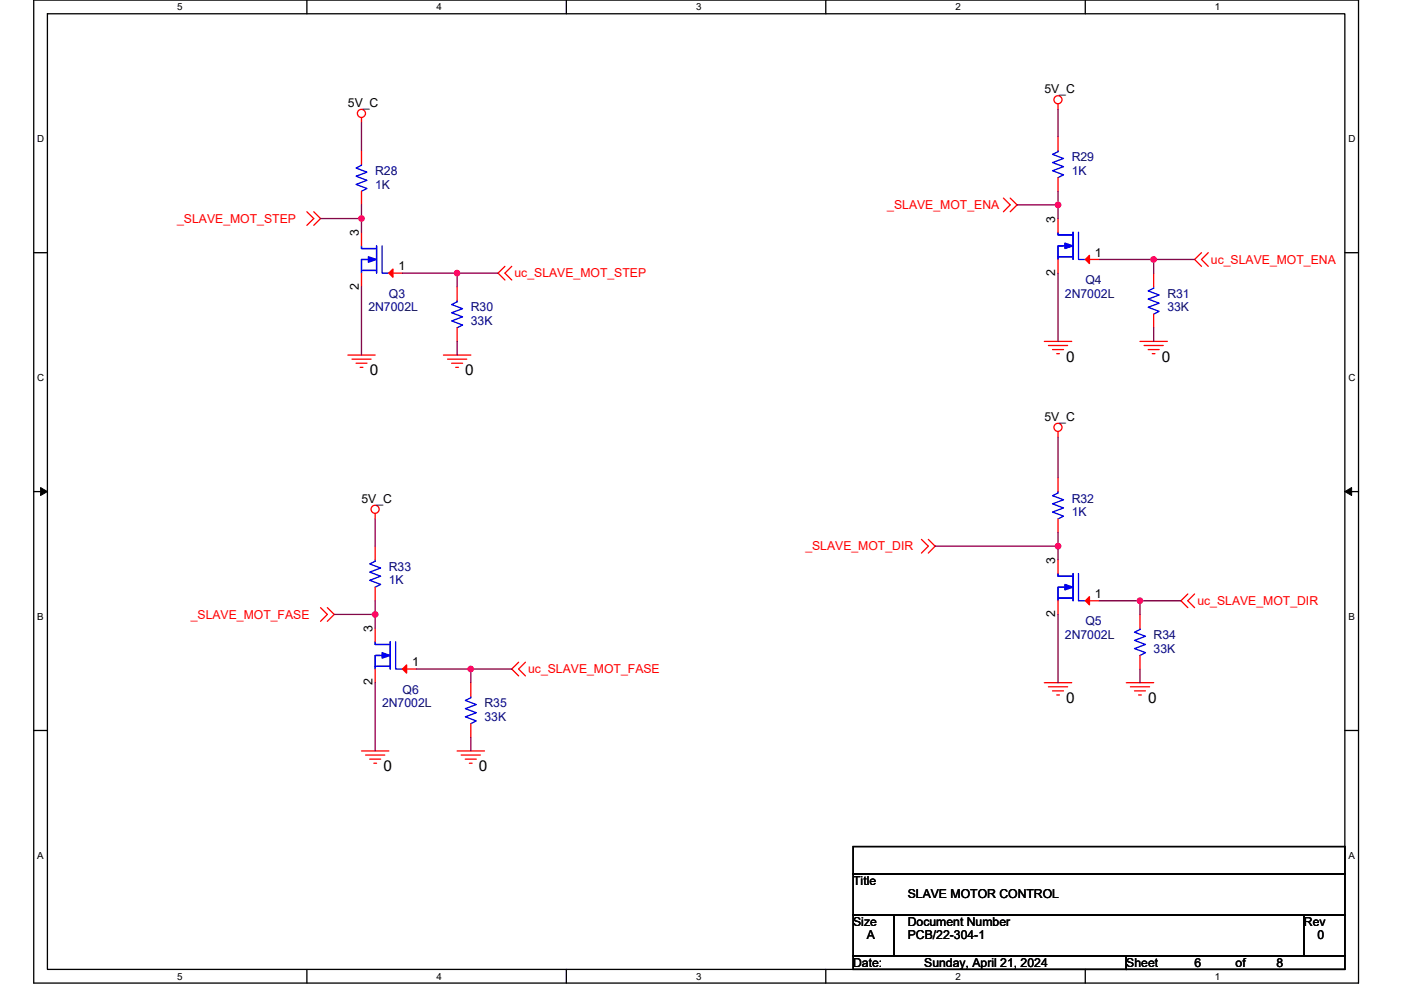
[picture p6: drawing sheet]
<svg xmlns="http://www.w3.org/2000/svg" width="297mm" height="210mm" viewBox="0 0 297 210" stroke-linecap="round" stroke-linejoin="round" font-family="sans-serif">
<path d="M7.2 0h280.8v208.5h-280.8zM10.1 2.9h275v202.7h-275z" fill="none" stroke="#000" stroke-width=".28"/>
<g fill="#fff">
<path d="M37.5 .3h1.2v2.3h-1.2z"/>
<path d="M37.5 205.9h1.2v2.3h-1.2z"/>
</g>
<path d="M65.1 0v2.9M65.1 205.6v2.9" fill="none" stroke="#000" stroke-width=".28"/>
<g fill="#fff">
<path d="M92.6 .3h1.1v2.3h-1.1z"/>
<path d="M92.6 205.9h1.1v2.3h-1.1z"/>
</g>
<path d="M120.1 0v2.9M120.1 205.6v2.9" fill="none" stroke="#000" stroke-width=".28"/>
<g fill="#fff">
<path d="M147.6 .3h1.1v2.3h-1.1z"/>
<path d="M147.6 205.9h1.1v2.3h-1.1z"/>
</g>
<path d="M175.1 0v2.9M175.1 205.6v2.9" fill="none" stroke="#000" stroke-width=".28"/>
<g fill="#fff">
<path d="M202.6 .3h1.1v2.3h-1.1z"/>
<path d="M202.6 205.9h1.1v2.3h-1.1z"/>
</g>
<path d="M230.1 0v2.9M230.1 205.6v2.9" fill="none" stroke="#000" stroke-width=".28"/>
<g fill="#fff">
<path d="M257.6 .3h1.2v2.3h-1.2z"/>
<path d="M257.6 205.9h1.2v2.3h-1.2z"/>
<path d="M7.9 28.3h1.5v2.3h-1.5z"/>
<path d="M285.9 28.3h1.5v2.3h-1.5z"/>
<path d="M7.9 78.9h1.5v2.3h-1.5z"/>
<path d="M285.9 78.9h1.5v2.3h-1.5z"/>
</g>
<path d="M7.2 53.6h2.9M285.1 53.6h2.9" fill="none" stroke="#000" stroke-width=".28"/>
<g fill="#fff">
<path d="M7.9 129.6h1.4v2.3h-1.4z"/>
<path d="M285.9 129.6h1.3v2.3h-1.3z"/>
</g>
<path d="M7.2 104.3h2.9M285.1 104.3h2.9" fill="none" stroke="#000" stroke-width=".28"/>
<path d="M8.6 103.4l1.5 .9-1.5 .8zM285.1 104.3l1.5-.9v1.7z" fill="#000" stroke="#000" stroke-width=".21"/>
<g fill="#fff">
<path d="M7.9 180.3h1.4v2.3h-1.4z"/>
<path d="M285.9 180.3h1.4v2.3h-1.4z"/>
</g>
<path d="M7.2 154.9h2.9M285.1 154.9h2.9M180.9 179.6h104.2v5.7h-104.2zM180.9 185.3h104.2v8.7h-104.2zM180.9 194h8.7v8.7h-8.7zM189.6 194h86.9v8.7h-86.9zM276.5 194h8.6v8.7h-8.6zM180.9 202.7h57.9v2.9h-57.9zM238.8 202.7h46.3v2.9h-46.3z" fill="none" stroke="#000" stroke-width=".28"/>
<g fill="none" stroke="#f00" stroke-width=".28">
<path d="M76.6 24.9v1.2M76.6 31.9v2.9M224.3 22v1.2M224.3 37.7v2.9M224.3 29v2.9M65.1 44.9l1.4 1.5-1.4 1.4M66.5 44.9l1.5 1.5-1.5 1.4M76.6 57.9v2.9M76.6 49.3v2.9M76.6 40.6v2.9M82.4 57.9h2.9M107.1 56.5l-1.5 1.4 1.5 1.5"/>
<path d="M108.5 56.5l-1.4 1.4 1.4 1.5M212.7 42l1.5 1.5-1.5 1.4M214.2 42l1.4 1.5-1.4 1.4M224.3 55v2.9M224.3 46.4v2.9M230.1 55h2.9M244.6 57.9v2.9M254.7 53.6l-1.4 1.4 1.4 1.5M256.2 53.6l-1.5 1.4 1.5 1.5M73.8 75.3h5.7M74.6 76.2h4.1M75.5 77h2.3"/>
<path d="M76.4 77.9h.5M94 75.3h5.8M94.9 76.2h4.1M95.8 77h2.3M96.6 77.9h.6M96.9 69.5v2.9M96.9 60.8v2.9M221.4 72.4h5.8M222.3 73.3h4.1M223.2 74.1h2.3M224 75h.6M241.7 72.4h5.8"/>
<path d="M242.6 73.3h4M243.4 74.1h2.4M244.3 75h.6M244.6 66.6v2.9M224.3 91.5v1.2M79.5 108.9v1.2M79.5 115.8v2.9M195.4 114.4l1.4 1.4-1.4 1.5M196.8 114.4l1.5 1.4-1.5 1.5M224.3 110.1v2.8M224.3 101.4v2.9M224.3 118.7v2.9"/>
<path d="M68 128.9l1.4 1.4-1.4 1.5M69.4 128.9l1.5 1.4-1.5 1.5M79.5 124.5v2.9M79.5 133.2v2.9M224.3 127.4v2.9M230.1 127.4h2.9M241.7 139v2.9M241.7 130.3v2.9M251.8 126l-1.4 1.4 1.4 1.5M253.3 126l-1.5 1.4 1.5 1.5M76.6 159.3h5.8M79.5 141.9v2.9"/>
<path d="M85.3 141.9h2.9M96.9 159.3h5.8M99.8 153.5v2.9M99.8 144.8v2.9M110 140.5l-1.5 1.4 1.5 1.5M111.4 140.5l-1.4 1.4 1.4 1.5M221.4 144.8h5.8M222.3 145.7h4.1M223.2 146.5h2.3M224 147.4h.6M238.8 144.8h5.8M239.7 145.7h4"/>
<path d="M240.5 146.5h2.4M241.4 147.4h.6M77.5 160.1h4.1M78.4 161h2.3M79.3 161.9h.5M97.8 160.1h4.1M98.7 161h2.3M99.5 161.9h.6"/>
<circle cx="76.6" cy="24.1" r=".86"/>
<circle cx="224.3" cy="21.2" r=".86"/>
<circle cx="224.3" cy="90.6" r=".86"/>
<circle cx="79.5" cy="108" r=".86"/>
</g>
<g fill="none" stroke="#00f" stroke-width=".28">
<path d="M76.6 34.8v.3l-1.1 .5 2.3 .9-2.3 .9 2.3 .8-2.3 .9 2.3 .9-1.2 .6M224.3 31.9v.3l-1.1 .5 2.3 .9-2.3 .9 2.3 .8-2.3 .9 2.3 .9-1.2 .6M76.6 57.4h3.2M76.9 57.4h2.6M77.8 55h-1.2v2.9v-2.9h1.8M79.5 52.7h-2.9v-.5v.5h3.2M79.8 52.2v5.7M81 52.2v5.7h1.4M224.3 54.5h3.2M224.6 54.5h2.6M225.5 52.2h-1.2v2.8v-2.8h1.8M227.2 49.8h-2.9v-.5v.5h3.2"/>
<path d="M227.5 49.3v5.7M228.7 49.3v5.7h1.4M96.9 63.7v.3l-1.1 .6 2.3 .9-2.3 .8 2.3 .9-2.3 .9 2.3 .8-1.2 .6M244.6 60.8v.3l-1.2 .6 2.4 .9-2.4 .8 2.4 .9-2.4 .9 2.4 .8-1.2 .6M79.5 118.7v.3l-1.1 .6 2.3 .9-2.3 .8 2.3 .9-2.3 .9 2.3 .9-1.2 .5M224.3 104.3v.3l-1.1 .5 2.3 .9-2.3 .9 2.3 .8-2.3 .9 2.3 .9-1.2 .6M80.7 139h-1.2v2.9v-2.9h1.8M82.4 136.7h-2.9v-.6v.6h3.2M82.7 136.1v5.8M83.9 136.1v5.8h1.4M224.3 126.9h3.2M224.6 126.9h2.6"/>
<path d="M225.5 124.5h-1.2v2.9v-2.9h1.8M227.2 122.2h-2.9v-.6v.6h3.2M227.5 121.6v5.8M228.7 121.6v5.8h1.4M241.7 133.2v.3l-1.2 .6 2.4 .9-2.4 .8 2.4 .9-2.4 .9 2.4 .8-1.2 .6M79.5 141.3h3.2M79.8 141.3h2.6M99.8 147.7v.3l-1.1 .6 2.3 .8-2.3 .9 2.3 .9-2.3 .8 2.3 .9-1.2 .6"/>
</g>
<g fill="#00f" stroke="#00f" stroke-width=".28">
<path d="M78.1 54.5l1.7 .5-1.7 .6z" fill-rule="evenodd"/>
<path d="M225.8 51.6l1.7 .6-1.7 .5z" fill-rule="evenodd"/>
<path d="M225.8 124l1.7 .5-1.7 .6z" fill-rule="evenodd"/>
<path d="M81 138.4l1.7 .6-1.7 .6z" fill-rule="evenodd"/>
</g>
<g fill="#f00" stroke="#f00" stroke-width=".28">
<path d="M82.4 57.9l.9-.8v1.7z"/>
<path d="M230.1 55l.9-.8v1.7z"/>
<path d="M230.1 127.4l.9-.8v1.7z"/>
<path d="M86.2 141v1.8l-.9-.9z"/>
</g>
<g fill="none" stroke="#800040" stroke-width=".28">
<path d="M76.6 26.1v5.8M224.3 23.2v5.8M68 46.4h8.6M76.6 43.5v2.9M76.6 46.4v2.9M85.3 57.9h11.6M96.9 57.9v2.9M96.9 57.9h8.7M215.6 43.5h8.7M224.3 40.6v2.9M224.3 43.5v2.9M224.3 57.9v14.5"/>
<path d="M233 55h11.6M244.6 55v2.9M244.6 55h8.7M76.6 60.8v14.5M96.9 72.4v2.9M244.6 69.5v2.9M224.3 92.7v8.7M79.5 110.1v5.7M198.3 115.8h26M224.3 112.9v2.9M224.3 115.8v2.9M70.9 130.3h8.6"/>
<path d="M79.5 127.4v2.9M79.5 130.3v2.9M224.3 130.3v14.5M233 127.4h8.7M241.7 127.4h8.7M241.7 127.4v2.9M79.5 144.8v14.5M88.2 141.9h11.6M99.8 141.9v2.9M99.8 156.4v2.9M99.8 141.9h8.7M241.7 141.9v2.9"/>
</g>
<g fill="#f0f" stroke="#f0f" stroke-width=".28">
<circle cx="244.6" cy="55" r=".57"/>
<circle cx="224.3" cy="43.5" r=".57"/>
<circle cx="224.3" cy="115.8" r=".57"/>
<circle cx="241.7" cy="127.4" r=".57"/>
<circle cx="76.6" cy="46.3" r=".57"/>
<circle cx="96.9" cy="57.9" r=".57"/>
<circle cx="79.5" cy="130.3" r=".57"/>
<circle cx="99.8" cy="141.9" r=".57"/>
</g>
<g font-size="3.2">
<text x="226.1" y="76.7">0</text>
<text x="246.3" y="76.7">0</text>
<text x="78.4" y="79.6">0</text>
<text x="98.7" y="79.6">0</text>
<text x="226.1" y="149.1">0</text>
<text x="243.4" y="149.1">0</text>
<text x="81.3" y="163.6">0</text>
<text x="101.6" y="163.6">0</text>
</g>
<g font-size="2.6">
<text x="73.8" y="22.6">5V_C</text>
<text x="221.4" y="19.7">5V_C</text>
<text x="223.7" y="47.2" transform="rotate(-90 223.7 47.2)">3</text>
<text x="76" y="50.1" transform="rotate(-90 76 50.1)">3</text>
<text x="84.5" y="57.3">1</text>
<text x="223.7" y="58.5" transform="rotate(-90 223.7 58.5)">2</text>
<text x="232.2" y="54.4">1</text>
<text x="76" y="61.4" transform="rotate(-90 76 61.4)">2</text>
<text x="221.4" y="89.2">5V_C</text>
<text x="76.6" y="106.6">5V_C</text>
<text x="223.7" y="119.6" transform="rotate(-90 223.7 119.6)">3</text>
<text x="223.7" y="130.9" transform="rotate(-90 223.7 130.9)">2</text>
<text x="232.2" y="126.8">1</text>
<text x="78.9" y="134.1" transform="rotate(-90 78.9 134.1)">3</text>
<text x="87.4" y="141.3">1</text>
<text x="78.9" y="145.4" transform="rotate(-90 78.9 145.4)">2</text>
<text x="180.9" y="187.7">Title</text>
<text x="192.5" y="190.6">SLAVE MOTOR CONTROL</text>
<text x="180.9" y="196.4">Size</text>
<text x="192.5" y="196.4">Document Number</text>
<text x="276.5" y="196.4">Rev</text>
<text x="183.8" y="199.3">A</text>
<text x="192.5" y="199.3">PCB/22-304-1</text>
<text x="279.3" y="199.3">0</text>
<text x="180.9" y="205">Date:</text>
<text x="196" y="205">Sunday, April 21, 2024</text>
<text x="238.8" y="205">Sheet</text>
<text x="253.3" y="205">6</text>
<text x="262" y="205">of</text>
<text x="270.7" y="205">8</text>
</g>
<g font-size="2.6" fill="#000080">
<text x="227.2" y="34.2">R29</text>
<text x="79.5" y="37.1">R28</text>
<text x="79.5" y="40">1K</text>
<text x="227.2" y="37.1">1K</text>
<text x="82.4" y="63.2">Q3</text>
<text x="225.8" y="63.2">2N7002L</text>
<text x="230.1" y="60.3">Q4</text>
<text x="247.5" y="63.2">R31</text>
<text x="78.1" y="66.1">2N7002L</text>
<text x="99.8" y="66.1">R30</text>
<text x="99.8" y="69">33K</text>
<text x="247.5" y="66.1">33K</text>
<text x="227.2" y="106.6">R32</text>
<text x="227.2" y="109.5">1K</text>
<text x="82.4" y="121.1">R33</text>
<text x="82.4" y="124">1K</text>
<text x="225.8" y="135.6">2N7002L</text>
<text x="230.1" y="132.7">Q5</text>
<text x="244.6" y="135.6">R34</text>
<text x="244.6" y="138.5">33K</text>
<text x="85.3" y="147.1">Q6</text>
<text x="81" y="150">2N7002L</text>
<text x="102.7" y="150">R35</text>
<text x="102.7" y="152.9">33K</text>
</g>
<g font-size="2.6" fill="#f00">
<text x="37.6" y="47.2">_SLAVE_MOT_STEP</text>
<text x="188.1" y="44.3">_SLAVE_MOT_ENA</text>
<text x="109.1" y="58.8">uc_SLAVE_MOT_STEP</text>
<text x="256.7" y="55.9">uc_SLAVE_MOT_ENA</text>
<text x="170.7" y="116.7">_SLAVE_MOT_DIR</text>
<text x="40.4" y="131.2">_SLAVE_MOT_FASE</text>
<text x="253.9" y="128.3">uc_SLAVE_MOT_DIR</text>
<text x="112" y="142.8">uc_SLAVE_MOT_FASE</text>
</g>
<g font-size="2.1">
<text x="37.5" y="2.2">5</text>
<text x="92.6" y="2.2">4</text>
<text x="147.6" y="2.2">3</text>
<text x="202.6" y="2.2">2</text>
<text x="257.6" y="2.2">1</text>
<text x="7.9" y="30.1">D</text>
<text x="285.9" y="30.1">D</text>
<text x="7.9" y="80.8">C</text>
<text x="285.9" y="80.8">C</text>
<text x="7.9" y="131.4">B</text>
<text x="285.9" y="131.4">B</text>
<text x="7.9" y="182.1">A</text>
<text x="285.9" y="182.1">A</text>
<text x="37.5" y="207.8">5</text>
<text x="92.6" y="207.8">4</text>
<text x="147.6" y="207.8">3</text>
<text x="202.6" y="207.8">2</text>
<text x="257.6" y="207.8">1</text>
</g>
</svg>
